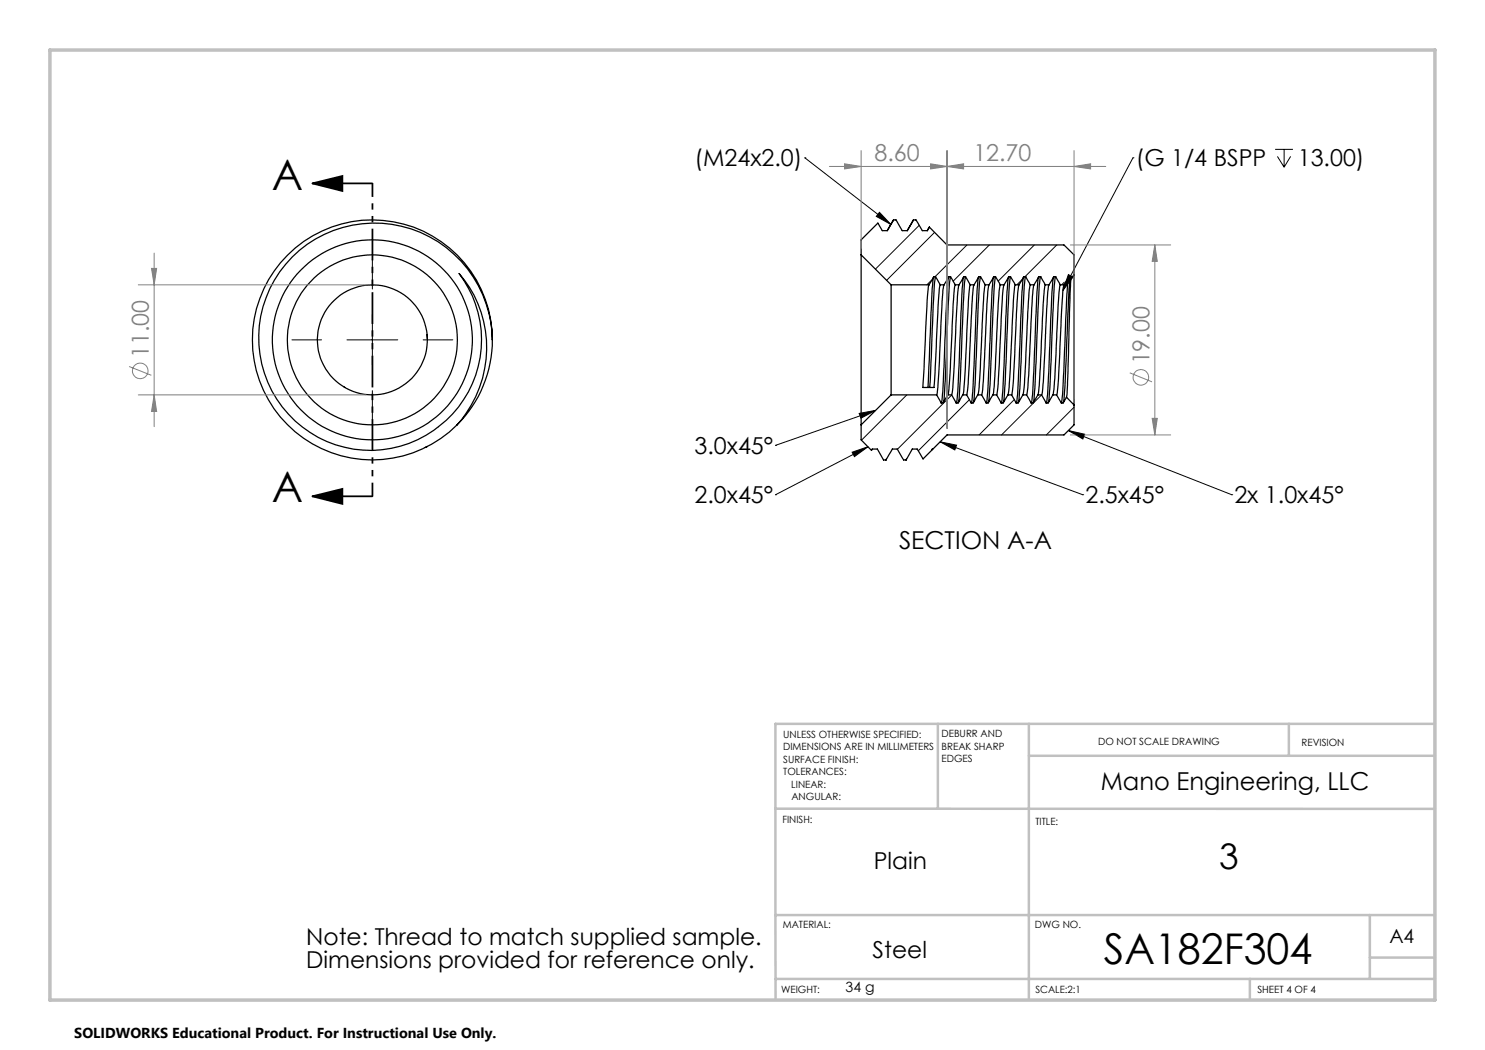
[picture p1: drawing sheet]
<svg xmlns="http://www.w3.org/2000/svg" width="297mm" height="210mm" viewBox="0 0 297 210" stroke-linecap="round" stroke-linejoin="round" font-family="sans-serif">
<g fill="none" stroke="#000" stroke-width=".25">
<path d="M172.2 51v34M172.2 51l6 6M177.4 46.1h-.9l-.9-1.5-3.4 3.4v3M178.2 57v22M178.2 57h7.6M178.7 44l-1.3 2.1M178.7 44h.5l1.2 2.1h1.1M178.7 44h.1M182.7 44l-1.3 2.1M182.7 44l-1.2 2.1M182.7 44h.5l1.3 2.1h1M185.8 57l-.4 3.2-.8 17.3h2.2l.8-16.2 .3-3.5 .2-.8"/>
<path d="M185.9 45.4l-.4 .7M185.9 45.4l3.5 3.6h23.4l2 2v4M186.7 55.4l-.3 2.9-.8 19.2M187.1 55.3l1 1.7M187.1 55.3h-.3l-1 1.7M187.1 55.3a188.2 188.2 0 0 0-.9 17l-.3 5.2M188.1 57h.7M188.8 57l-.4 3.2-.6 13.3-.2 4-.3 1.5M189.7 55.4l-.3 2.3-.5 11.4a88.9 88.9 0 0 1-.7 11.5M190.1 55.3l1 1.7M190.1 55.3h-.3l-1 1.7M190.1 55.3a188.2 188.2 0 0 0-.9 17l-.3 6.6-.2 1.6"/>
<path d="M191.1 57l-.4 2-.7 15.7-.2 3.1-.3 1.2M191.1 57h.7M191.8 57a208.1 208.1 0 0 0-1.1 17.7l-.1 2.8-.3 1.5M192.7 55.4l-.3 2.3-.5 11.4a88.9 88.9 0 0 1-.7 11.5M193.1 55.3h-.3l-1 1.7M193.1 55.3l1 1.7M193.1 55.3a188.2 188.2 0 0 0-.9 17l-.3 6.6-.2 1.6M194.1 57l-.4 3.2-.8 15.6-.1 2.4-.3 .8M194.1 57h.7M194.8 57l-.4 4-.8 15.7-.3 2.3M195.7 55.4l-.3 2.3-.5 11.4a90.5 90.5 0 0 1-.7 11.5M196.1 55.3l1 1.7"/>
<path d="M196.1 55.3a188.2 188.2 0 0 0-.9 17l-.2 4.6-.3 3.6M196.1 55.3h-.3l-1 1.7M197.1 57a78.7 78.7 0 0 0-.7 10.2l-.6 10.3-.2 1.5h.7M197.1 57h.7M197.8 57l-.4 3.9-.7 15.3-.4 2.8M198.7 55.4l-.3 2.3-.5 11.4a90.5 90.5 0 0 1-.7 11.5M199.1 55.3h-.3l-1 1.7M199.1 55.3l1 1.7M199.1 55.3a254.7 254.7 0 0 0-1 19.9l-.4 5.3M200.1 57l-.3 1.3-.4 7.1a142.8 142.8 0 0 1-.8 13.6h.7M200.1 57h.7M200.8 57a208.1 208.1 0 0 0-1.1 17.7l-.1 2.8-.3 1.5"/>
<path d="M201.7 55.4l-.3 2.9-.5 10.8a90.5 90.5 0 0 1-.7 11.5M202.1 55.3l1 1.7M202.1 55.3h-.3l-1 1.7M202.1 55.3a254.7 254.7 0 0 0-1 19.9l-.4 5.3M203.1 57l-.3 1.4-.2 4.1a182.5 182.5 0 0 1-1 16.5M203.1 57h.7M203.8 57l-.2 1.4-.4 5.6a167.5 167.5 0 0 1-.9 15M204.7 55.4l-.3 3.6-.8 19.3-.4 2.3M205.1 55.3l1 1.7M205.1 55.3a103.9 103.9 0 0 0-.7 12.7l-.4 9.6-.3 2.9M205.1 55.3h-.3l-1 1.7M206.1 57l-.3 1-.3 6a167.5 167.5 0 0 1-.9 15"/>
<path d="M206.1 57h.7M206.8 57a145.4 145.4 0 0 0-.9 14.6l-.3 6-.3 1.4M207.7 55.4l-.3 2.9-.5 11.9a68.9 68.9 0 0 1-.7 10.4M208.1 55.3h-.3l-1 1.7M208.1 55.3l1 1.7M208.1 55.3a103.9 103.9 0 0 0-.7 12.7l-.4 9.6-.3 2.9M209.1 57h-.1a243.1 243.1 0 0 0-1 17.3l-.1 2.7-.3 2M209.1 57h.7M209.8 57l-.3 1.4-.4 9.1a83.5 83.5 0 0 1-.8 11.5M210.7 55.4l-.3 2.9-.5 11.9a68.9 68.9 0 0 1-.7 10.4M211.1 55.3h-.4l-.9 1.7M211.1 55.3l1 1.7"/>
<path d="M211.1 55.3a103.9 103.9 0 0 0-.7 12.7l-.4 9.6-.3 2.9M212.1 57l-.5 3.9-.3 6.6a83.5 83.5 0 0 1-.7 11.5M212.1 57h.7M212.8 57a185.2 185.2 0 0 0-1 16.5l-.2 4-.3 1.5M213.7 55.4a272 272 0 0 0-.9 18.9l-.3 4.6-.2 1.7M214.1 55.3v.1a306.8 306.8 0 0 0-1.1 20.7l-.3 4.4M214.1 55.3h-.4l-.9 1.7M214.1 55.3l.1 .3M214.2 55.6l-.2 3.6-.5 17.9-.2 2.3M214.8 55v26M214.8 55l-.6 .6M68.9 77.4l.1 .1"/>
<path d="M85.4 66.9l.1 1M98.5 68a23.5 23.5 0 0 0-18.2-22.8 23.5 23.5 0 0 0-26.3 12.5 22.4 22.4 0 0 0 8.2 28.9 22.4 22.4 0 0 0 29.5-5.2 21.9 21.9 0 0 0 .1-26.7 22.9 22.9 0 0 1-.4 30.3M98.5 68a24 24 0 0 1-7.1 17M98.5 68a24 24 0 0 0-30.2-23.2 24 24 0 0 0-14.6 35.2 24 24 0 0 0 37.7 5M178.2 79l-6 6M178.2 79h9.1M187.3 79l.9 1.6M189.5 79l-.9 1.6h-.4M189.5 79h.8M190.3 79l.9 1.6M192.5 79l-.9 1.6h-.4M192.5 79h.8"/>
<path d="M193.3 79l.9 1.6M195.5 79l-.9 1.6h-.4M196.3 79l.9 1.6M198.6 79l-1 1.6h-.4M199.3 79l.9 1.6M201.6 79l-1 1.6h-.4M201.6 79h.7M202.3 79l.9 1.6M204.6 79l-1 1.6h-.4M204.6 79h.7M205.3 79l.9 1.6M207.6 79l-1 1.6h-.4"/>
<path d="M207.6 79h.7M208.3 79l.9 1.6M210.6 79l-1 1.6h-.4M210.6 79h.7M211.3 79l1 1.6M213.3 79.4l-.7 1.2h-.3M213.3 79.4l1.5 1.6M85.4 89.4l-.3 .1M172.2 85v3l2.1 2.1 .1-.3h1.1l1.2 2.2h.5M177.2 92l1.3-2.2h1l1.2 2.2h.5M177.3 91.8l-.1 .2M181.3 91.8l-.1 .2"/>
<path d="M186.3 90.1l-1.7 1.7-1.2-2h-.9l-1.3 2.2M186.5 89.8l-.2 .3M214.8 81v4l-2 2h-23.4l-2.9 2.8"/>
<circle cx="74.5" cy="68" r="11"/>
<circle cx="74.5" cy="68" r="17"/>
<circle cx="74.5" cy="68" r="20"/>
</g>
<g fill="none" stroke="#000" stroke-width=".2">
<path d="M161 31.6h.1M161 31.6l17.2 13.3M226.6 31.6h.1M226.6 31.6l-14 26.5M255 29.9h3.6M255.5 31.3l1.3 2.1M256.8 29.9v3.5M258.1 31.3l-1.3 2.1M74.5 51.9v5.9M175.9 42.5l2.3 2.4-2.9-1.6zM183.8 45.1l-8.7 8.7M186.3 56l-.9 1"/>
<path d="M186.9 46.5l-9.6 9.6M193.4 49l-6.4 6.3M197.9 49l-7.3 7.2M204.4 55.9l-1 1.1M206.9 49l-7.3 7.2M211.3 49l-6.3 6.3M212.9 56.4l-.6 .6M213.7 54.9l.9 .5-2 2.7zM58.4 68h5.9M69.4 68h10.2M74.5 62.9v10.2M74.5 78.1v6"/>
<path d="M84.6 68h6M181.4 79l-9.1 9M190.3 79l-10.8 10.8M193.9 80l-10.2 10.2M202.8 79.9l-7 7.1M208.3 79l-8 8M155.1 98.9h.1M155.1 89.1h.1M170.4 90.4l3.2-1-2.7 1.9zM171.8 82.7l3.3-.6-2.9 1.5zM173.6 89.4l-18.5 9.5M175.1 82.1l-20 7"/>
<path d="M188 88.4l3.3 .6-.3 1zM188 88.4l28.5 10.5M213.7 86.1l3.2 .7-.3 1zM213.7 86.1l32.6 12.8M214.8 81.4l-5.5 5.6M216.5 98.9h.1M246.3 98.9h.1"/>
</g>
<g fill="none" stroke="#808080" stroke-width=".2">
<path d="M165.9 33.3h55.3M168.9 32.8l3.3 .5-3.3 .5zM172.2 30.1v19.6M186.1 32.8l3.3 .5-3.3 .5zM189.4 33.3l3.3-.5v1zM189.4 30.1v55.6M214.8 33.3l3.3-.5v1zM214.8 30.1v49.6M27.7 57h45.5M30.3 53.7h1l-.5 3.3zM30.8 50.6v34.7M214.1 49h20"/>
<path d="M231 49l.5 3.3h-1.1zM231 49v38M25.8 73.3l4.5 1.8M27.7 79h45.5M30.8 79l.5 3.3h-1zM226 74.6l4.4 1.8M214.1 87h20M230.4 83.7h1.1l-.5 3.3z"/>
<circle cx="28" cy="74.2" r="1.55"/>
<circle cx="228.2" cy="75.5" r="1.55"/>
</g>
<path d="M62.5 36.7l6-1.5v3zM62.5 36.7h12M62.5 99.3l6-1.5v3zM62.5 99.3h12" fill="none" stroke="#000" stroke-width=".35"/>
<path d="M74.5 36.7v62.6" fill="none" stroke="#000" stroke-width=".35" stroke-dasharray="6.3 1.3 1.3 1.3 1.3 1.3" stroke-dashoffset="3.6" stroke-linecap="butt"/>
<path d="M187.6 144.8v16.9M205.8 144.8v55.2M205.8 151.2h81.2M257.8 144.8v6.4M287 144.8h-131.9v38.2M155.1 161.7l131.9 .1M155.1 183v17M155.1 183h131.9M155.1 195.8h131.9M250 195.8v4.2M274 183v12.8M274 191.5h13" fill="none" stroke="#c0c0c0" stroke-width=".5"/>
<path d="M10 10h277v190h-277z" fill="none" stroke="#c0c0c0" stroke-width=".7"/>
<g fill="#000">
<path d="M62.5 36.7l6-1.5v3zM62.5 99.3l6-1.5v3z"/>
<path d="M213.7 54.9l.9 .5-2 2.7zM175.9 42.5l2.3 2.4-2.9-1.6zM170.4 90.4l3.2-1-2.7 1.9zM188 88.4l3.3 .6-.3 1zM213.7 86.1l3.2 .7-.3 1zM171.8 82.7l3.3-.6-2.9 1.5z"/>
</g>
<g fill="#808080">
<path d="M214.8 33.3l3.3-.5v1zM186.1 32.8l3.3 .5-3.3 .5zM189.4 33.3l3.3-.5v1zM168.9 32.8l3.3 .5-3.3 .5z"/>
<path d="M230.4 83.7h1.1l-.5 3.3zM231 49l.5 3.3h-1.1z"/>
<path d="M30.3 53.7h1l-.5 3.3zM30.8 79l.5 3.3h-1z"/>
</g>
<g font-size="8.5">
<text x="54.4" y="37.9">A</text>
<text x="54.4" y="100.5">A</text>
<text x="220.8" y="192.7">SA182F304</text>
</g>
<text font-size="7.1" x="243.8" y="173.9">3</text>
<g font-size="4.9">
<text x="179.8" y="109.7">SECTION A-A</text>
<text x="220.2" y="157.9">Mano Engineering, LLC</text>
</g>
<g font-size="4.7">
<text x="138.9" y="33.3">(M24x2.0)</text>
<text x="227.1" y="33.3">(G 1/4 BSPP</text>
<text x="259.6" y="33.3">13.00)</text>
<text x="138.9" y="90.8">3.0x45°</text>
<text x="138.9" y="100.7">2.0x45°</text>
<text x="217.1" y="100.7">2.5x45°</text>
<text x="246.9" y="100.7">2x 1.0x45°</text>
<text x="174.8" y="173.8">Plain</text>
<text x="61.2" y="189.1">Note: Thread to match supplied sample.</text>
<text x="174.5" y="191.5">Steel</text>
<text x="61.2" y="193.6">Dimensions provided for reference only.</text>
</g>
<g font-size="4.7" fill="#808080">
<text x="174.9" y="32.3">8.60</text>
<text x="194.7" y="32.3">12.70</text>
<text x="29.8" y="71.6" transform="rotate(-90 29.8 71.6)">11.00</text>
<text x="229.9" y="72.9" transform="rotate(-90 229.9 72.9)">19.00</text>
</g>
<text font-size="3.9" x="277.9" y="188.5">A4</text>
<text font-size="2.9" x="14.9" y="207.6">SOLIDWORKS Educational Product. For Instructional Use Only.</text>
<text font-size="2.8" x="169.1" y="198.5">34 g</text>
<g font-size="2">
<text x="156.6" y="147.5">UNLESS OTHERWISE SPECIFIED:</text>
<text x="188.3" y="147.5">DEBURR AND</text>
<text x="188.3" y="150">BREAK SHARP</text>
<text x="219.6" y="149">DO NOT SCALE DRAWING</text>
<text x="260.3" y="149.2">REVISION</text>
<text x="156.6" y="150">DIMENSIONS ARE IN MILLIMETERS</text>
<text x="156.6" y="152.5">SURFACE FINISH:</text>
<text x="156.6" y="155">TOLERANCES:</text>
<text x="188.3" y="152.5">EDGES</text>
<text x="158.3" y="157.5">LINEAR:</text>
<text x="158.3" y="160">ANGULAR:</text>
<text x="156.5" y="164.6">FINISH:</text>
<text x="207.1" y="164.9">TITLE:</text>
<text x="156.6" y="185.5">MATERIAL:</text>
<text x="207" y="185.5">DWG NO.</text>
<text x="156.2" y="198.6">WEIGHT:</text>
<text x="207.1" y="198.6">SCALE:2:1</text>
<text x="251.5" y="198.6">SHEET 4 OF 4</text>
</g>
</svg>
